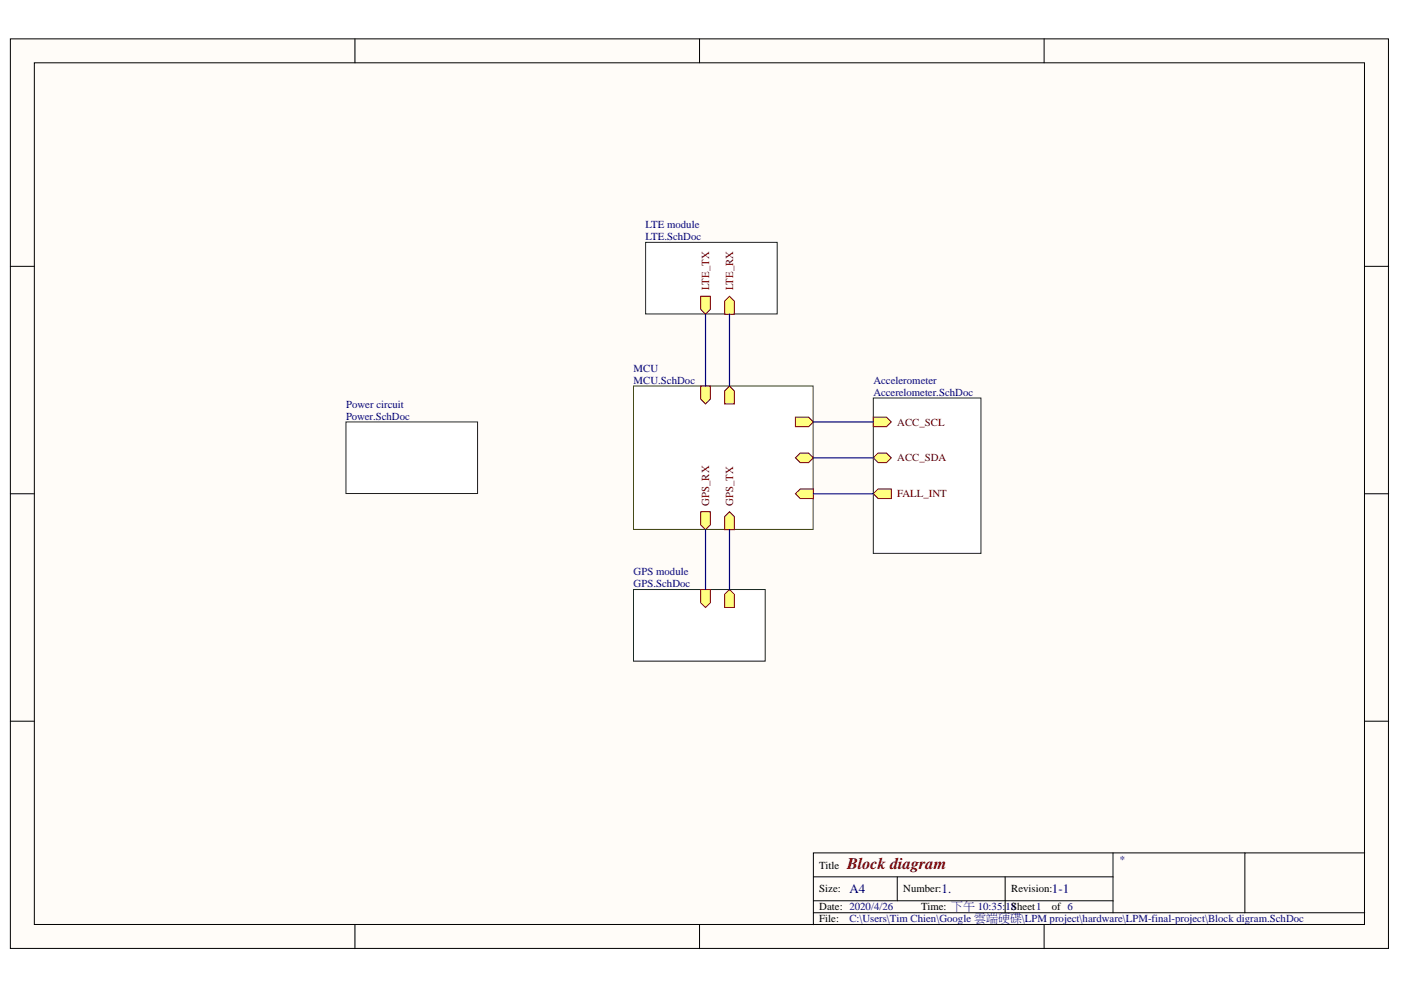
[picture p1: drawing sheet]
<svg xmlns="http://www.w3.org/2000/svg" width="297mm" height="210mm" viewBox="0 0 297 210" stroke-linecap="round" stroke-linejoin="round" font-family="sans-serif">
<g fill="#fffcf8" stroke="#000" stroke-width=".21">
<path d="M2.2 8.2h292.2v192.9h-292.2z"/>
<path d="M7.3 13.3h282v182.7h-282z"/>
</g>
<g fill="none" stroke="#000" stroke-width=".21">
<path d="M75.3 8.2v5.1M148.3 8.2v5.1M221.4 8.2v5.1M2.2 56.5h5.1M289.3 56.5h5.1M2.2 104.7h5.1M289.3 104.7h5.1M2.2 152.9h5.1M289.3 152.9h5.1M75.3 196.1v5M148.3 196.1v5M172.5 185.9h63.5"/>
<path d="M172.5 193.5h116.8M172.5 191h63.5M190.2 185.9v5.1M213.1 185.9v7.6M221.4 196.1v5M236 180.8v12.7M263.9 180.8h-91.4v15.3M289.3 180.8h-25.4v12.7"/>
</g>
<path d="M73.4 89.5h27.9v15.1h-27.9z" fill="#fff" stroke="#211b22" stroke-width=".21"/>
<path d="M185.2 84.4h22.8v32.9h-22.8z" fill="#fff" stroke="#172721" stroke-width=".21"/>
<path d="M185.2 88.4h2.8l1 1.1-1 1h-2.8z" fill-rule="evenodd" fill="#ffff80"/>
<path d="M185.2 88.4h2.8l1 1.1-1 1h-2.8z" fill="none" stroke="#800000" stroke-width=".21"/>
<path d="M185.2 97.1l1-1h1.8l1 1-1 1h-1.8z" fill-rule="evenodd" fill="#ffff80"/>
<path d="M185.2 97.1l1-1h1.8l1 1-1 1h-1.8z" fill="none" stroke="#800000" stroke-width=".21"/>
<path d="M185.2 104.7l1-1h2.8v2h-2.8z" fill-rule="evenodd" fill="#ffff80"/>
<path d="M185.2 104.7l1-1h2.8v2h-2.8z" fill="none" stroke="#800000" stroke-width=".21"/>
<path d="M134.3 125h27.9v15.2h-27.9z" fill="#fff" stroke="#172721" stroke-width=".21"/>
<path d="M153.7 126l1-1 1 1v2.8h-2z" fill-rule="evenodd" fill="#ffff80"/>
<path d="M153.7 126l1-1 1 1v2.8h-2z" fill="none" stroke="#800000" stroke-width=".21"/>
<path d="M148.6 125h2v2.8l-1 1-1-1z" fill-rule="evenodd" fill="#ffff80"/>
<path d="M148.6 125h2v2.8l-1 1-1-1z" fill="none" stroke="#800000" stroke-width=".21"/>
<path d="M136.9 51.4h27.9v15.2h-27.9z" fill="#fff" stroke="#172721" stroke-width=".21"/>
<path d="M148.6 62.8h2v2.8l-1 1-1-1z" fill-rule="evenodd" fill="#ffff80"/>
<path d="M148.6 62.8h2v2.8l-1 1-1-1z" fill="none" stroke="#800000" stroke-width=".21"/>
<path d="M153.7 63.8l1-1 1 1v2.8h-2z" fill-rule="evenodd" fill="#ffff80"/>
<path d="M153.7 63.8l1-1 1 1v2.8h-2z" fill="none" stroke="#800000" stroke-width=".21"/>
<path d="M134.3 81.8h38.1v30.5h-38.1z" fill="#fff" stroke="#3f4511" stroke-width=".21"/>
<path d="M148.6 108.5h2v2.8l-1 1-1-1z" fill-rule="evenodd" fill="#ffff80"/>
<path d="M148.6 108.5h2v2.8l-1 1-1-1z" fill="none" stroke="#800000" stroke-width=".21"/>
<path d="M153.7 109.5l1-1 1 1v2.8h-2z" fill-rule="evenodd" fill="#ffff80"/>
<path d="M153.7 109.5l1-1 1 1v2.8h-2z" fill="none" stroke="#800000" stroke-width=".21"/>
<path d="M168.6 88.4h2.8l1.1 1.1-1.1 1h-2.8z" fill-rule="evenodd" fill="#ffff80"/>
<path d="M168.6 88.4h2.8l1.1 1.1-1.1 1h-2.8z" fill="none" stroke="#800000" stroke-width=".21"/>
<path d="M168.6 97.1l1.1-1h1.7l1.1 1-1.1 1h-1.7z" fill-rule="evenodd" fill="#ffff80"/>
<path d="M168.6 97.1l1.1-1h1.7l1.1 1-1.1 1h-1.7z" fill="none" stroke="#800000" stroke-width=".21"/>
<path d="M168.6 104.7l1.1-1h2.8v2h-2.8z" fill-rule="evenodd" fill="#ffff80"/>
<path d="M168.6 104.7l1.1-1h2.8v2h-2.8z" fill="none" stroke="#800000" stroke-width=".21"/>
<path d="M148.6 81.8h2v2.8l-1 1.1-1-1.1z" fill-rule="evenodd" fill="#ffff80"/>
<path d="M148.6 81.8h2v2.8l-1 1.1-1-1.1z" fill="none" stroke="#800000" stroke-width=".21"/>
<path d="M153.7 82.9l1-1.1 1 1.1v2.8h-2z" fill-rule="evenodd" fill="#ffff80"/>
<path d="M153.7 82.9l1-1.1 1 1.1v2.8h-2z" fill="none" stroke="#800000" stroke-width=".21"/>
<path d="M149.6 66.6v15.2M154.7 66.6v15.2M172.5 97.1h12.7M172.5 89.5h12.7M149.6 112.3v12.7M154.7 112.3v12.7M172.5 104.7h12.7" fill="none" stroke="#000080" stroke-width=".25"/>
<text font-size="3.4" fill="#800000" x="179.6" y="184.2">Block diagram</text>
<g font-size="2.7" fill="#000080">
<text x="180.1" y="189.4">A4</text>
<text x="199.6" y="189.4">1.</text>
<text x="223" y="189.4">1-1</text>
</g>
<g font-size="2.3" fill="#000080">
<text x="136.9" y="48.3">LTE module</text>
<text x="136.9" y="50.9">LTE.SchDoc</text>
<text x="134.3" y="78.8">MCU</text>
<text x="134.3" y="81.4">MCU.SchDoc</text>
<text x="185.2" y="81.4">Accelerometer</text>
<text x="185.2" y="83.9">Accerelometer.SchDoc</text>
<text x="73.4" y="86.4">Power circuit</text>
<text x="73.4" y="89">Power.SchDoc</text>
<text x="134.3" y="121.9">GPS module</text>
<text x="134.3" y="124.5">GPS.SchDoc</text>
<text x="237.3" y="182.9">*</text>
<text x="180.1" y="195.6">C:\Users\Tim Chien\Google 雲端硬碟\LPM project\hardware\LPM-final-project\Block digram.SchDoc</text>
</g>
<g font-size="2.3" fill="#800000">
<text x="150.4" y="61.6" transform="rotate(-90 150.4 61.6)">LTE_TX</text>
<text x="155.4" y="61.6" transform="rotate(-90 155.4 61.6)">LTE_RX</text>
<text x="190.2" y="90.2">ACC_SCL</text>
<text x="190.2" y="97.8">ACC_SDA</text>
<text x="150.4" y="107.2" transform="rotate(-90 150.4 107.2)">GPS_RX</text>
<text x="155.4" y="107.2" transform="rotate(-90 155.4 107.2)">GPS_TX</text>
<text x="190.2" y="105.5">FALL_INT</text>
</g>
<g font-size="2.3">
<text x="173.7" y="184.2">Title</text>
<text x="173.7" y="189.2">Size:</text>
<text x="191.5" y="189.2">Number:</text>
<text x="214.4" y="189.2">Revision:</text>
<text x="173.7" y="193">Date: 2020/4/26</text>
<text x="173.7" y="195.6">File:</text>
<text x="195.3" y="193">Time: 下午 10:35:18</text>
<text x="214.4" y="193">Sheet1</text>
<text x="223" y="193">of 6</text>
</g>
</svg>
